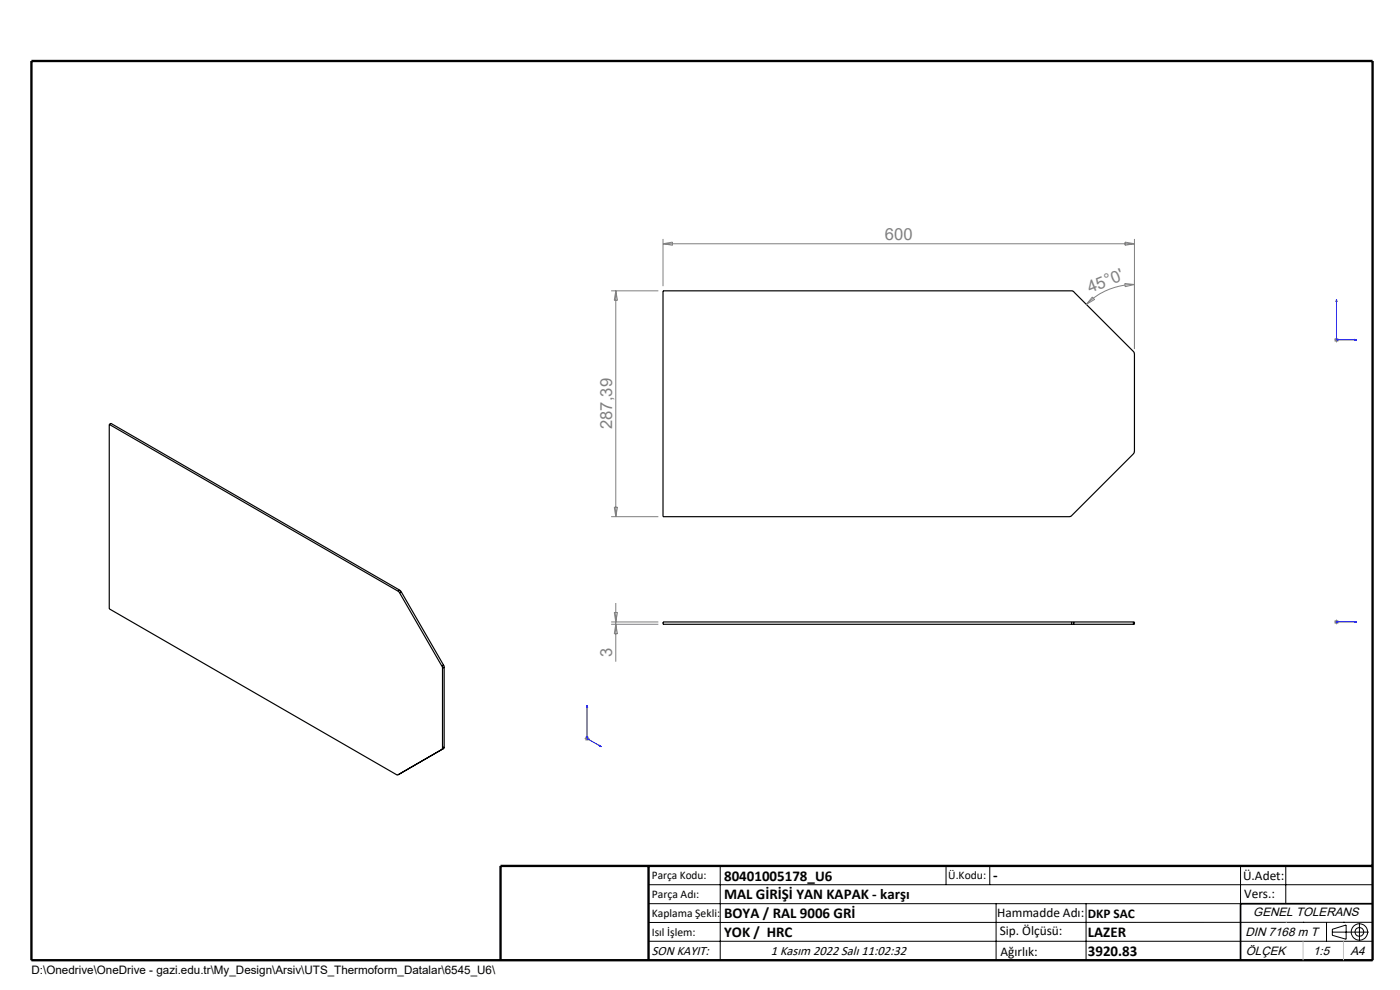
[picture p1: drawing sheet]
<svg xmlns="http://www.w3.org/2000/svg" width="297mm" height="210mm" viewBox="0 0 297 210" stroke-linecap="round" stroke-linejoin="round" font-family="sans-serif">
<g fill="none" stroke="#000" stroke-width=".25">
<path d="M140.7 61.7h86.9l13 13.2v21.1l-13.4 13.5-.3 .1h-86.2zM23.2 90v39.1l60.9 35.2 .4 .1M23.2 90l61.3 35.4M23.2 90l.3-.2 61.3 35.4M84.5 125.4l.3 .4M84.8 125.8l8.9 15.5M84.8 125.2l.3 .3M84.8 125.2l-.3 .2M85.1 125.5l-.3 .3M85.1 125.5l9 15.6M227.3 132.4h.5M227.3 131.9h.5"/>
<path d="M227.3 131.9h-86.6v.5h86.6M227.3 131.9v.5M227.8 132.4h12.7M227.8 131.9h12.7M227.8 131.9v.5M240.5 131.9h.2v.5h-.2M240.5 131.9v.5M93.7 141.3l.2 .4M93.9 158.7l-.2 .3 .4-.2M93.9 141.7v17M94.1 141.1l.1 .4M94.1 158.8l-9.6 5.6"/>
<path d="M94.1 141.1l-.4 .2M94.2 158.5l-.1 .3M94.2 141.5l-.3 .2M94.2 158.5l-.3 .2M94.2 141.5v17M84.8 164.1l-.3 .3M106.2 203.7h185"/>
</g>
<g fill="none" stroke="#000" stroke-width=".21">
<path d="M137.6 187.7h153.6M137.6 191.7h153.6M137.6 199.7h153.6M152.8 183.7v20M200.7 183.7v4M210 183.7v4M211.3 191.7v12M230.4 191.7v12M263.2 183.7v20M272.8 183.7v8M276.4 195.6h.1M281.4 195.6v4.1"/>
<path d="M282.6 197.7h7.8M282.6 197.1l3-.9v3l-3-.8zM285 195.6h.1M288.4 195.8v3.8M291.2 195.6l-153.6 .1"/>
<circle cx="288.4" cy="197.7" r="1.74"/>
<circle cx="288.4" cy="197.7" r=".93"/>
</g>
<path d="M283.5 63.5l.1 .5h-.2zM283.5 63.5v8.6h4.3M287.4 72l.4 .1-.4 .1zM283.4 131.9h.2zM283.5 131.9h.1M283.5 131.9h4.3M287.8 131.9h-.4h.4M124.5 149.6v7.1l3.1 1.7M124.5 149.6l.1 .4h-.1zM127.3 158.1l.3 .3-.3-.1z" fill="none" stroke="#00f" stroke-width=".21"/>
<g fill="none" stroke="#808080" stroke-width=".21">
<path d="M140.7 50.7v10M140.7 51.7h100M140.7 51.7l2-.3v.6zM238.7 51.4l2 .3-2 .3zM240.7 50.7v23.3M129.6 61.7h10.1M130.6 61.7v47.9M130.6 61.7l.4 2h-.7zM231.7 63l.5 .5-1.7 1zM238.6 60.1l2.1 .3-2 .4zM240.7 60.4a14.3 14.3 0 0 0-10.2 4.1M283 72.1h1"/>
<path d="M283.2 71.7l.7 .8M283.5 71.6v1M283.9 71.7l-.7 .8M129.6 109.6h10.1M130.3 107.6h.7l-.4 2zM129.6 131.9h10.1M129.6 132.4h10.1M130.3 129.9h.7l-.4 2zM130.6 127.9v12.5M130.6 132.4l.4 2h-.7zM283 131.9h1M283.2 131.6l.7 .7"/>
<path d="M283.5 131.4v1M283.9 131.6l-.7 .7M124 156.7h1.1M124.2 156.3l.7 .7M124.5 156.1v1.1M124.9 156.3l-.7 .7"/>
</g>
<path d="M291.2 191.7h-28v12" fill="none" stroke="#000" stroke-width=".35"/>
<path d="M6.7 12.9h284.5v190.8h-284.5zM137.6 183.7v20M291.2 183.7h-185v20" fill="none" stroke="#000" stroke-width=".5"/>
<path d="M272.8 195.6h.1M276.4 199.7v4M285 199.7v4" fill="none" stroke="#c0c0c0" stroke-width=".21"/>
<g fill="#00f">
<path d="M287.4 72l.4 .1-.4 .1zM283.5 63.5l.1 .5h-.2z"/>
<path d="M287.4 131.9h.4zM283.4 131.9h.2z"/>
<path d="M127.3 158.1l.3 .3-.3-.1zM124.5 149.6l.1 .4h-.1z"/>
</g>
<g font-size="3.5" fill="#808080">
<text x="187.7" y="50.9">600</text>
<text x="231.3" y="62.2" transform="rotate(-22 231.3 62.2)">45°0'</text>
<text x="129.9" y="91" transform="rotate(-90 129.9 91)">287,39</text>
<text x="129.9" y="139.3" transform="rotate(-90 129.9 139.3)">3</text>
</g>
<g font-size="3.2">
<text x="153.6" y="186.8">80401005178_U6</text>
<text x="153.6" y="190.8">MAL GİRİŞİ YAN KAPAK - karşı</text>
<text x="210.7" y="186.6">-</text>
<text x="153.6" y="194.8">BOYA / RAL 9006 GRİ</text>
<text x="153.6" y="198.8">YOK / HRC</text>
<text x="230.8" y="198.7">LAZER</text>
<text x="230.8" y="202.8">3920.83</text>
</g>
<g font-size="2.8">
<text x="263.7" y="186.7">Ü.Adet:</text>
<text x="263.9" y="190.5">Vers.:</text>
<text x="211.5" y="194.5">Hammadde Adı:</text>
<text x="230.8" y="194.7">DKP SAC</text>
<text x="138.3" y="202.6">SON KAYIT:</text>
<text x="163.6" y="202.6">1 Kasım 2022 Salı 11:02:32</text>
<text x="212.1" y="198.4">Sip. Ölçüsü:</text>
<text x="212.2" y="202.7">Ağırlık:</text>
</g>
<g font-size="2.6">
<text x="265.9" y="194.4">GENEL TOLERANS</text>
<text x="264.2" y="198.5">DIN 7168 m T</text>
<text x="264.3" y="202.6">ÖLÇEK</text>
<text x="278.5" y="202.6">1:5</text>
<text x="286.5" y="202.6">A4</text>
</g>
<g font-size="2.5">
<text x="138.3" y="186.4">Parça Kodu:</text>
<text x="138.3" y="190.5">Parça Adı:</text>
<text x="201.2" y="186.5">Ü.Kodu:</text>
<text x="138.3" y="194.5">Kaplama Şekli:</text>
<text x="138.3" y="198.6">Isıl İşlem:</text>
<text x="6.7" y="206.7">D:\Onedrive\OneDrive - gazi.edu.tr\My_Design\Arsiv\UTS_Thermoform_Datalar\6545_U6\</text>
</g>
</svg>
